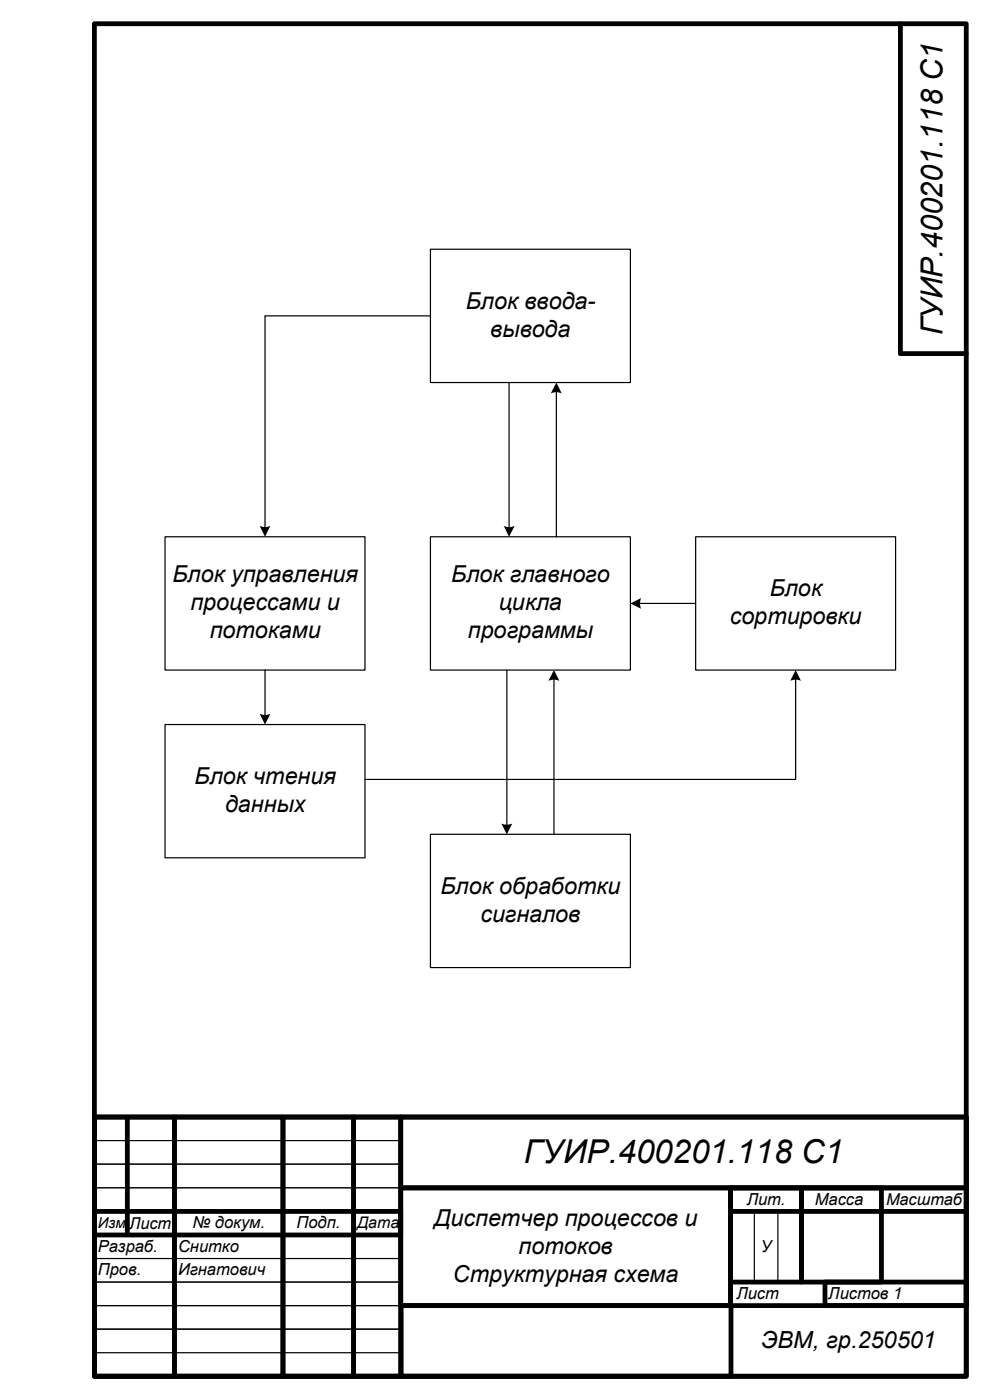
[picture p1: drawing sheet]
<svg xmlns="http://www.w3.org/2000/svg" width="210mm" height="297mm" viewBox="0 0 210 297" stroke-linecap="round" stroke-linejoin="round" font-family="sans-serif">
<g fill="none" stroke="#000" stroke-width="1">
<path d="M20 5h185v287h-185zM191 5v70h14M20 237h185v55h-185zM20 237h17v55h-17zM27 237.4v24.2M37 237h23v55h-23zM60 237h15v55h-15zM75 237h10v55h-10zM85 237h120v15h-120zM20 257h65v5h-65zM85 252h70v25h-70zM155 252h50v25h-50z"/>
<path d="M155 252h15v20h-15zM155 257h50M170 252h17v20h-17zM85.1 277h70v15h-70zM175 272h30v5h-30z"/>
</g>
<path d="M20 252h65v5h-65zM20 247h65v5h-65zM20 262h65v5h-65zM20 272h65v5h-65z" fill="none" stroke="#000" stroke-width=".21"/>
<path d="M20 242h65v5h-65zM160 257v15M165 257v15M20 267h65v5h-65zM20 277h65v5h-65zM20 282h65v5h-65z" fill="none" stroke="#000" stroke-width=".25"/>
<path d="M91.3 52.9h42.4v28.3h-42.4z" fill="#fff"/>
<path d="M91.3 52.9h42.4v28.3h-42.4z" fill="none" stroke="#000" stroke-width=".25"/>
<path d="M35 153.7h42.4v28.3h-42.4z" fill="#fff"/>
<path d="M35 153.7h42.4v28.3h-42.4z" fill="none" stroke="#000" stroke-width=".25"/>
<path d="M147.6 113.9h42.4v28.3h-42.4z" fill="#fff"/>
<path d="M147.6 113.9h42.4v28.3h-42.4z" fill="none" stroke="#000" stroke-width=".25"/>
<path d="M35 113.9h42.4v28.3h-42.4z" fill="#fff"/>
<path d="M35 113.9h42.4v28.3h-42.4z" fill="none" stroke="#000" stroke-width=".25"/>
<path d="M91.3 177h42.4v28.3h-42.4z" fill="#fff"/>
<path d="M91.3 177h42.4v28.3h-42.4z" fill="none" stroke="#000" stroke-width=".25"/>
<path d="M91.3 113.9h42.4v28.3h-42.4z" fill="#fff"/>
<path d="M91.3 67h-35.1v45.1M108 81.2v30.9M118 82.9v31M91.3 113.9h42.4v28.3h-42.4zM135.5 128h12.1M56.2 142.2v9.8M107.5 142.2v33.1M117.5 143.9v33.1M168.8 143.9v21.5h-91.4" fill="none" stroke="#000" stroke-width=".25"/>
<g fill="#000">
<path d="M118 81.2l1.2 2.3a2.51 2.51 0 0 0-2.4 0z" fill-rule="evenodd"/>
<path d="M55.1 111.5a2.43 2.43 0 0 0 2.3 0l-1.2 2.4z" fill-rule="evenodd"/>
<path d="M106.8 111.5a2.5 2.5 0 0 0 2.4 0l-1.2 2.4z" fill-rule="evenodd"/>
<path d="M133.7 128l2.3-1.1a2.7 2.7 0 0 0 0 2.3z" fill-rule="evenodd"/>
<path d="M55.1 151.4a2.7 2.7 0 0 0 2.3 0l-1.2 2.3z" fill-rule="evenodd"/>
<path d="M117.5 142.2l1.2 2.2a2.78 2.78 0 0 0-2.4 0z" fill-rule="evenodd"/>
<path d="M168.8 142.2l1.1 2.2a2.7 2.7 0 0 0-2.3 0z" fill-rule="evenodd"/>
<path d="M106.3 174.7a2.79 2.79 0 0 0 2.4 0l-1.2 2.3z" fill-rule="evenodd"/>
</g>
<text font-size="7" x="111.1" y="246.6">ГУИР.400201.118 С1</text>
<text font-size="6.4" x="199.9" y="71.1" transform="rotate(-90 199.9 71.1)">ГУИР.400201.118 С1</text>
<g font-size="5">
<text x="98.8" y="65.5">Блок ввода-</text>
<text x="104" y="71.5">вывода</text>
<text x="36.6" y="123.6">Блок управления</text>
<text x="95.7" y="123.6">Блок главного</text>
<text x="40.4" y="129.5">процессами и</text>
<text x="105.8" y="129.5">цикла</text>
<text x="163.3" y="126.5">Блок</text>
<text x="44.5" y="135.4">потоками</text>
<text x="99.3" y="135.4">программы</text>
<text x="154.8" y="132.5">сортировки</text>
<text x="41.3" y="166.4">Блок чтения</text>
<text x="47.8" y="172.3">данных</text>
<text x="93.4" y="189.7">Блок обработки</text>
<text x="101.9" y="195.6">сигналов</text>
<text x="92.1" y="260.1">Диспетчер процессов и</text>
<text x="110" y="266">потоков</text>
<text x="96.1" y="271.9">Структурная схема</text>
<text x="161.5" y="286">ЭВМ, гр.250501</text>
</g>
<g font-size="3.5">
<text x="158.4" y="255.6">Лит.</text>
<text x="172.9" y="255.6">Масса</text>
<text x="188" y="255.6">Масштаб</text>
<text x="40.8" y="260.6">№ докум.</text>
<text x="62.9" y="260.6">Подп.</text>
<text x="20.7" y="265.6">Разраб.</text>
<text x="37.8" y="265.6">Снитко</text>
<text x="161.4" y="265.6">У</text>
<text x="20.7" y="270.6">Пров.</text>
<text x="37.8" y="270.6">Игнатович</text>
<text x="156.2" y="275.5">Лист</text>
<text x="175.7" y="275.5">Листов 1</text>
</g>
<text font-size="3.4" x="75.7" y="260.5">Дата</text>
<text font-size="3.2" x="20.7" y="260.6">Изм Лист</text>
</svg>
